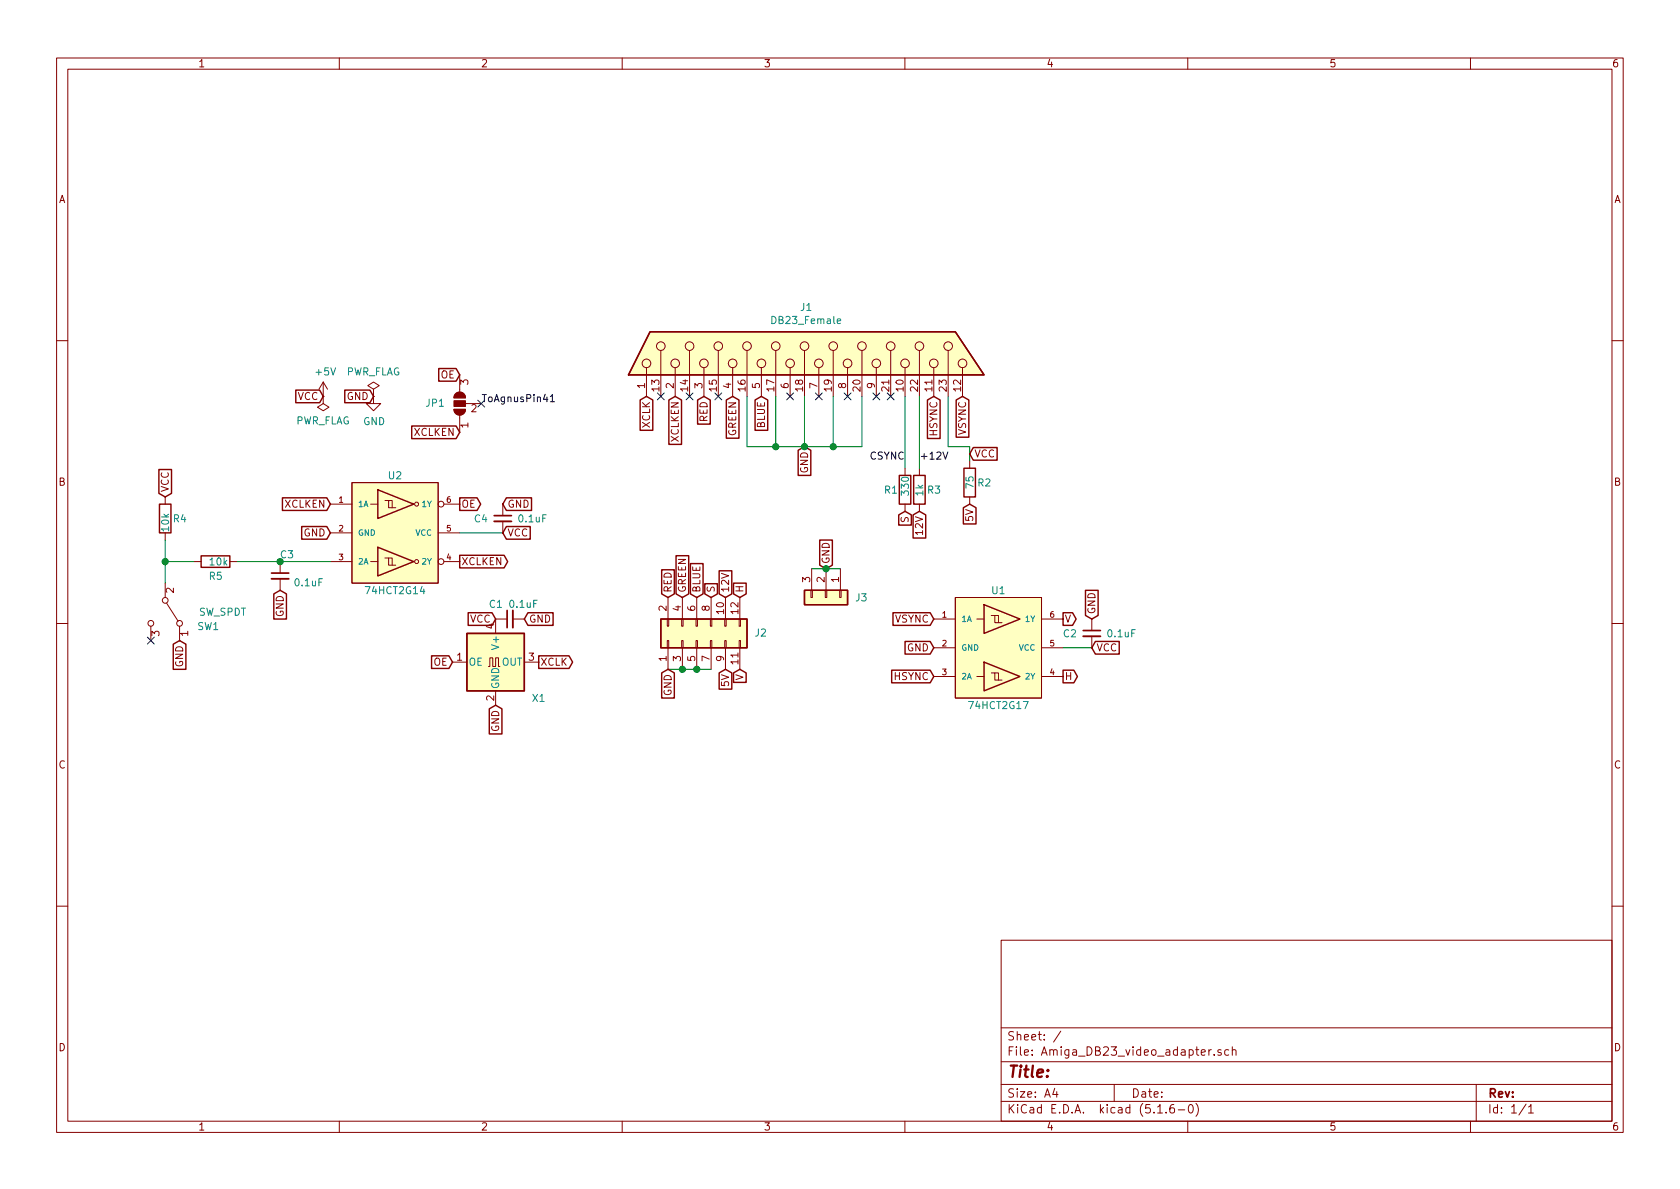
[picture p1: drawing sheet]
EESchema Schematic File Version 4
EELAYER 30 0
EELAYER END
$Descr A4 11693 8268
encoding utf-8
Sheet 1 1
Title ""
Date ""
Rev ""
Comp ""
Comment1 ""
Comment2 ""
Comment3 ""
Comment4 ""
$EndDescr
$Comp
L Connector:DB23_Female J1
U 1 1
P 5500 2450
F 0 "J1" V 5817 2338 50  0000 C CNN
F 1 "DB23_Female" V 5726 2338 50  0000 C CNN
F 2 "Connector_Dsub:DSUB-23_Female_EdgeMount_P2.77mm" H 5500 2250 50  0001 C CNN
F 3 " ~" H 5500 2250 50  0001 C CNN
	1    5500 2450
	0    -1   -1   0   
$EndComp
Text GLabel 4900 2750 3    50   Input ~ 0
RED
Text GLabel 5100 2750 3    50   Input ~ 0
GREEN
Text GLabel 5300 2750 3    50   Input ~ 0
BLUE
Text GLabel 4650 4150 1    50   Input ~ 0
RED
Text GLabel 5600 3100 3    50   Input ~ 0
GND
Text GLabel 6300 3550 3    50   Input ~ 0
S
Text GLabel 4750 4150 1    50   Input ~ 0
GREEN
Text GLabel 4850 4150 1    50   Input ~ 0
BLUE
Text GLabel 4950 4150 1    50   Input ~ 0
S
Text GLabel 5050 4650 3    50   Input ~ 0
5V
Text GLabel 5050 4150 1    50   Input ~ 0
12V
Text GLabel 4650 4650 3    50   Input ~ 0
GND
NoConn ~ 4800 2750
NoConn ~ 5000 2750
NoConn ~ 5500 2750
NoConn ~ 5700 2750
NoConn ~ 5900 2750
NoConn ~ 6100 2750
NoConn ~ 6200 2750
$Comp
L Device:R R1
U 1 1
P 6300 3400
F 0 "R1" H 6150 3400 50  0000 L CNN
F 1 "330" V 6300 3350 50  0000 L CNN
F 2 "Resistor_SMD:R_0805_2012Metric_Pad1.15x1.40mm_HandSolder" V 6230 3400 50  0001 C CNN
F 3 "~" H 6300 3400 50  0001 C CNN
	1    6300 3400
	1    0    0    -1  
$EndComp
$Comp
L Device:R R3
U 1 1
P 6400 3400
F 0 "R3" H 6450 3400 50  0000 L CNN
F 1 "1k" V 6400 3350 50  0000 L CNN
F 2 "Resistor_SMD:R_1206_3216Metric_Pad1.42x1.75mm_HandSolder" V 6330 3400 50  0001 C CNN
F 3 "~" H 6400 3400 50  0001 C CNN
	1    6400 3400
	1    0    0    -1  
$EndComp
$Comp
L Device:R R2
U 1 1
P 6750 3350
F 0 "R2" H 6800 3350 50  0000 L CNN
F 1 "75" V 6750 3300 50  0000 L CNN
F 2 "Resistor_SMD:R_1206_3216Metric_Pad1.42x1.75mm_HandSolder" V 6680 3350 50  0001 C CNN
F 3 "~" H 6750 3350 50  0001 C CNN
	1    6750 3350
	1    0    0    -1  
$EndComp
Text GLabel 4500 2750 3    50   Input ~ 0
XCLK
Text GLabel 3750 4600 2    50   Output ~ 0
XCLK
$Comp
L Device:C_Small C1
U 1 1
P 3550 4300
F 0 "C1" V 3650 4450 50  0000 R CNN
F 1 "0.1uF" V 3650 4100 50  0000 L CNN
F 2 "Capacitor_SMD:C_0805_2012Metric_Pad1.15x1.40mm_HandSolder" H 3550 4300 50  0001 C CNN
F 3 "~" H 3550 4300 50  0001 C CNN
	1    3550 4300
	0    -1   -1   0   
$EndComp
Text GLabel 3650 4300 2    50   Input ~ 0
GND
$Comp
L Switch:SW_SPDT SW1
U 1 1
P 1150 4250
F 0 "SW1" V 1250 4550 50  0000 C CNN
F 1 "SW_SPDT" V 1150 4650 50  0000 C CNN
F 2 "Connector_PinHeader_2.54mm:PinHeader_1x03_P2.54mm_Vertical" H 1150 4250 50  0001 C CNN
F 3 "~" H 1150 4250 50  0001 C CNN
	1    1150 4250
	0    1    1    0   
$EndComp
Text GLabel 4700 2750 3    50   Input ~ 0
XCLKEN
Text GLabel 3450 4300 0    50   Input ~ 0
VCC
Text GLabel 3450 4900 3    50   Input ~ 0
GND
Wire Wire Line
	5200 2750 5200 3100
Wire Wire Line
	5400 2750 5400 3100
Wire Wire Line
	5600 2750 5600 3100
Wire Wire Line
	5800 2750 5800 3100
Wire Wire Line
	6000 2750 6000 3100
$Comp
L Amiga_DB23_video_adapter:74HCT2G17 U1
U 1 1
P 6950 4500
F 0 "U1" H 6950 4900 50  0000 C CNN
F 1 "74HCT2G17" H 6950 4100 50  0000 C CNN
F 2 "Package_SO:TSOP-6_1.65x3.05mm_P0.95mm" H 7450 5450 50  0001 C CNN
F 3 "https://assets.nexperia.com/documents/data-sheet/74HC_HCT2G17.pdf" H 7450 5450 50  0001 C CNN
	1    6950 4500
	1    0    0    -1  
$EndComp
Text GLabel 6500 4700 0    50   Input ~ 0
HSYNC
Text GLabel 6500 4500 0    50   Input ~ 0
GND
Text GLabel 6500 4300 0    50   Input ~ 0
VSYNC
Text GLabel 7400 4700 2    50   Output ~ 0
H
Text GLabel 7600 4500 2    50   Input ~ 0
VCC
Text GLabel 7400 4300 2    50   Output ~ 0
V
Text GLabel 6700 2750 3    50   Input ~ 0
VSYNC
Text GLabel 6500 2750 3    50   Input ~ 0
HSYNC
Text GLabel 6400 3550 3    50   Input ~ 0
12V
Wire Wire Line
	6600 2750 6600 3100
Wire Wire Line
	6750 3100 6750 3200
Wire Wire Line
	6600 3100 6750 3100
Wire Wire Line
	6400 2750 6400 3250
Wire Wire Line
	6300 2750 6300 3250
Text GLabel 6750 3500 3    50   Input ~ 0
5V
Text GLabel 6750 3150 2    50   Input ~ 0
VCC
$Comp
L Connector_Generic:Conn_02x06_Odd_Even J2
U 1 1
P 4850 4450
F 0 "J2" V 4900 4050 50  0000 R CNN
F 1 "Conn_02x06_Odd_Even" V 4855 4062 50  0001 R CNN
F 2 "Connector_PinHeader_2.00mm:PinHeader_2x06_P2.00mm_Vertical" H 4850 4450 50  0001 C CNN
F 3 "~" H 4850 4450 50  0001 C CNN
	1    4850 4450
	0    -1   -1   0   
$EndComp
Wire Wire Line
	4650 4650 4750 4650
Connection ~ 4750 4650
Wire Wire Line
	4750 4650 4850 4650
Connection ~ 4850 4650
Wire Wire Line
	4850 4650 4950 4650
Text GLabel 5150 4150 1    50   Input ~ 0
H
Text GLabel 5150 4650 3    50   Input ~ 0
V
$Comp
L Connector_Generic:Conn_01x03 J3
U 1 1
P 5750 4150
F 0 "J3" V 5750 4350 50  0000 L CNN
F 1 "Conn_01x03" V 5713 4330 50  0001 L CNN
F 2 "Connector_PinHeader_2.00mm:PinHeader_1x03_P2.00mm_Vertical" H 5750 4150 50  0001 C CNN
F 3 "~" H 5750 4150 50  0001 C CNN
	1    5750 4150
	0    1    1    0   
$EndComp
Text GLabel 5750 3950 1    50   Input ~ 0
GND
Wire Wire Line
	5650 3950 5750 3950
Connection ~ 5750 3950
Wire Wire Line
	5750 3950 5850 3950
$Comp
L Device:C_Small C2
U 1 1
P 7600 4400
F 0 "C2" H 7500 4400 50  0000 R CNN
F 1 "0.1uF" H 7700 4400 50  0000 L CNN
F 2 "Capacitor_SMD:C_0805_2012Metric_Pad1.15x1.40mm_HandSolder" H 7600 4400 50  0001 C CNN
F 3 "~" H 7600 4400 50  0001 C CNN
	1    7600 4400
	1    0    0    -1  
$EndComp
Wire Wire Line
	7600 4500 7400 4500
Text GLabel 7600 4300 1    50   Input ~ 0
GND
Text GLabel 1150 3450 1    50   Input ~ 0
VCC
Text GLabel 1250 4450 3    50   Input ~ 0
GND
$Comp
L Device:C_Small C3
U 1 1
P 1950 4000
F 0 "C3" H 2050 4150 50  0000 R CNN
F 1 "0.1uF" H 2042 3955 50  0000 L CNN
F 2 "Capacitor_SMD:C_0805_2012Metric_Pad1.15x1.40mm_HandSolder" H 1950 4000 50  0001 C CNN
F 3 "~" H 1950 4000 50  0001 C CNN
	1    1950 4000
	1    0    0    -1  
$EndComp
Text GLabel 1950 4100 3    50   Input ~ 0
GND
$Comp
L Amiga_DB23_video_adapter:74HCT2G14 U2
U 1 1
P 2750 3700
F 0 "U2" H 2750 4100 50  0000 C CNN
F 1 "74HCT2G14" H 2750 3300 50  0000 C CNN
F 2 "Package_SO:TSOP-6_1.65x3.05mm_P0.95mm" H 3250 4650 50  0001 C CNN
F 3 "https://assets.nexperia.com/documents/data-sheet/74HC_HCT2G14.pdf" H 3250 4650 50  0001 C CNN
	1    2750 3700
	1    0    0    -1  
$EndComp
Wire Wire Line
	1950 3900 2300 3900
Connection ~ 1950 3900
Text GLabel 3200 3900 2    50   Output ~ 0
XCLKEN
Text GLabel 3150 4600 0    50   Input ~ 0
OE
Text GLabel 3200 3500 2    50   Output ~ 0
OE
Text GLabel 2300 3700 0    50   Input ~ 0
GND
Text GLabel 3500 3700 2    50   Input ~ 0
VCC
$Comp
L Device:C_Small C4
U 1 1
P 3500 3600
F 0 "C4" H 3400 3600 50  0000 R CNN
F 1 "0.1uF" H 3600 3600 50  0000 L CNN
F 2 "Capacitor_SMD:C_0805_2012Metric_Pad1.15x1.40mm_HandSolder" H 3500 3600 50  0001 C CNN
F 3 "~" H 3500 3600 50  0001 C CNN
	1    3500 3600
	1    0    0    -1  
$EndComp
Text GLabel 3500 3500 2    50   Input ~ 0
GND
Wire Wire Line
	3200 3700 3500 3700
$Comp
L Jumper:SolderJumper_3_Open JP1
U 1 1
P 3200 2800
F 0 "JP1" V 3200 2900 50  0000 L CNN
F 1 "SolderJumper_3_Open" V 3155 2867 50  0001 L CNN
F 2 "Jumper:SolderJumper-3_P1.3mm_Open_Pad1.0x1.5mm_NumberLabels" H 3200 2800 50  0001 C CNN
F 3 "~" H 3200 2800 50  0001 C CNN
	1    3200 2800
	0    -1   -1   0   
$EndComp
Text GLabel 3200 2600 0    50   Input ~ 0
OE
Text GLabel 3200 3000 0    50   Input ~ 0
XCLKEN
$Comp
L Device:R R4
U 1 1
P 1150 3600
F 0 "R4" H 1200 3600 50  0000 L CNN
F 1 "10k" V 1150 3500 50  0000 L CNN
F 2 "Resistor_SMD:R_0805_2012Metric_Pad1.15x1.40mm_HandSolder" V 1080 3600 50  0001 C CNN
F 3 "~" H 1150 3600 50  0001 C CNN
	1    1150 3600
	1    0    0    -1  
$EndComp
$Comp
L Oscillator:SG-8002CA X1
U 1 1
P 3450 4600
F 0 "X1" H 3700 4350 50  0000 L CNN
F 1 "K50-HC0CSE28.6363MR" H 3700 4450 50  0001 L CNN
F 2 "Oscillator:Oscillator_SMD_SeikoEpson_SG8002CA-4Pin_7.0x5.0mm" H 4150 4250 50  0001 C CNN
F 3 "" H 3350 4600 50  0001 C CNN
	1    3450 4600
	1    0    0    -1  
$EndComp
$Comp
L Device:R R5
U 1 1
P 1500 3900
F 0 "R5" V 1600 3850 50  0000 L CNN
F 1 "10k" V 1500 3850 50  0000 L CNN
F 2 "Resistor_SMD:R_0805_2012Metric_Pad1.15x1.40mm_HandSolder" V 1430 3900 50  0001 C CNN
F 3 "~" H 1500 3900 50  0001 C CNN
	1    1500 3900
	0    1    1    0   
$EndComp
Wire Wire Line
	1150 3750 1150 3900
Wire Wire Line
	1350 3900 1150 3900
Connection ~ 1150 3900
Wire Wire Line
	1650 3900 1950 3900
NoConn ~ 4600 2750
Wire Wire Line
	1150 3900 1150 4050
Text GLabel 2300 3500 0    50   Input ~ 0
XCLKEN
Text GLabel 2250 2750 0    50   Input ~ 0
VCC
$Comp
L power:PWR_FLAG #FLG0101
U 1 1
P 2250 2750
F 0 "#FLG0101" H 2250 2825 50  0001 C CNN
F 1 "PWR_FLAG" H 2250 2923 50  0000 C CNN
F 2 "" H 2250 2750 50  0001 C CNN
F 3 "~" H 2250 2750 50  0001 C CNN
	1    2250 2750
	-1   0    0    1   
$EndComp
$Comp
L power:+5V #PWR0101
U 1 1
P 2250 2750
F 0 "#PWR0101" H 2250 2600 50  0001 C CNN
F 1 "+5V" H 2265 2923 50  0000 C CNN
F 2 "" H 2250 2750 50  0001 C CNN
F 3 "" H 2250 2750 50  0001 C CNN
	1    2250 2750
	1    0    0    -1  
$EndComp
$Comp
L power:PWR_FLAG #FLG0102
U 1 1
P 2600 2750
F 0 "#FLG0102" H 2600 2825 50  0001 C CNN
F 1 "PWR_FLAG" H 2600 2923 50  0000 C CNN
F 2 "" H 2600 2750 50  0001 C CNN
F 3 "~" H 2600 2750 50  0001 C CNN
	1    2600 2750
	1    0    0    -1  
$EndComp
$Comp
L power:GND #PWR0102
U 1 1
P 2600 2750
F 0 "#PWR0102" H 2600 2500 50  0001 C CNN
F 1 "GND" H 2605 2577 50  0000 C CNN
F 2 "" H 2600 2750 50  0001 C CNN
F 3 "" H 2600 2750 50  0001 C CNN
	1    2600 2750
	1    0    0    -1  
$EndComp
Text GLabel 2600 2750 0    50   Input ~ 0
GND
NoConn ~ 1050 4450
Wire Wire Line
	5200 3100 5400 3100
Connection ~ 5400 3100
Wire Wire Line
	5400 3100 5600 3100
Connection ~ 5800 3100
Wire Wire Line
	5800 3100 6000 3100
Connection ~ 5600 3100
Wire Wire Line
	5600 3100 5800 3100
Text Label 6300 3200 2    50   ~ 0
CSYNC
Text Label 6400 3200 0    50   ~ 0
+12V
Text Label 3350 2800 0    50   ~ 0
ToAgnusPin41
NoConn ~ 3350 2800
$EndSCHEMATC
